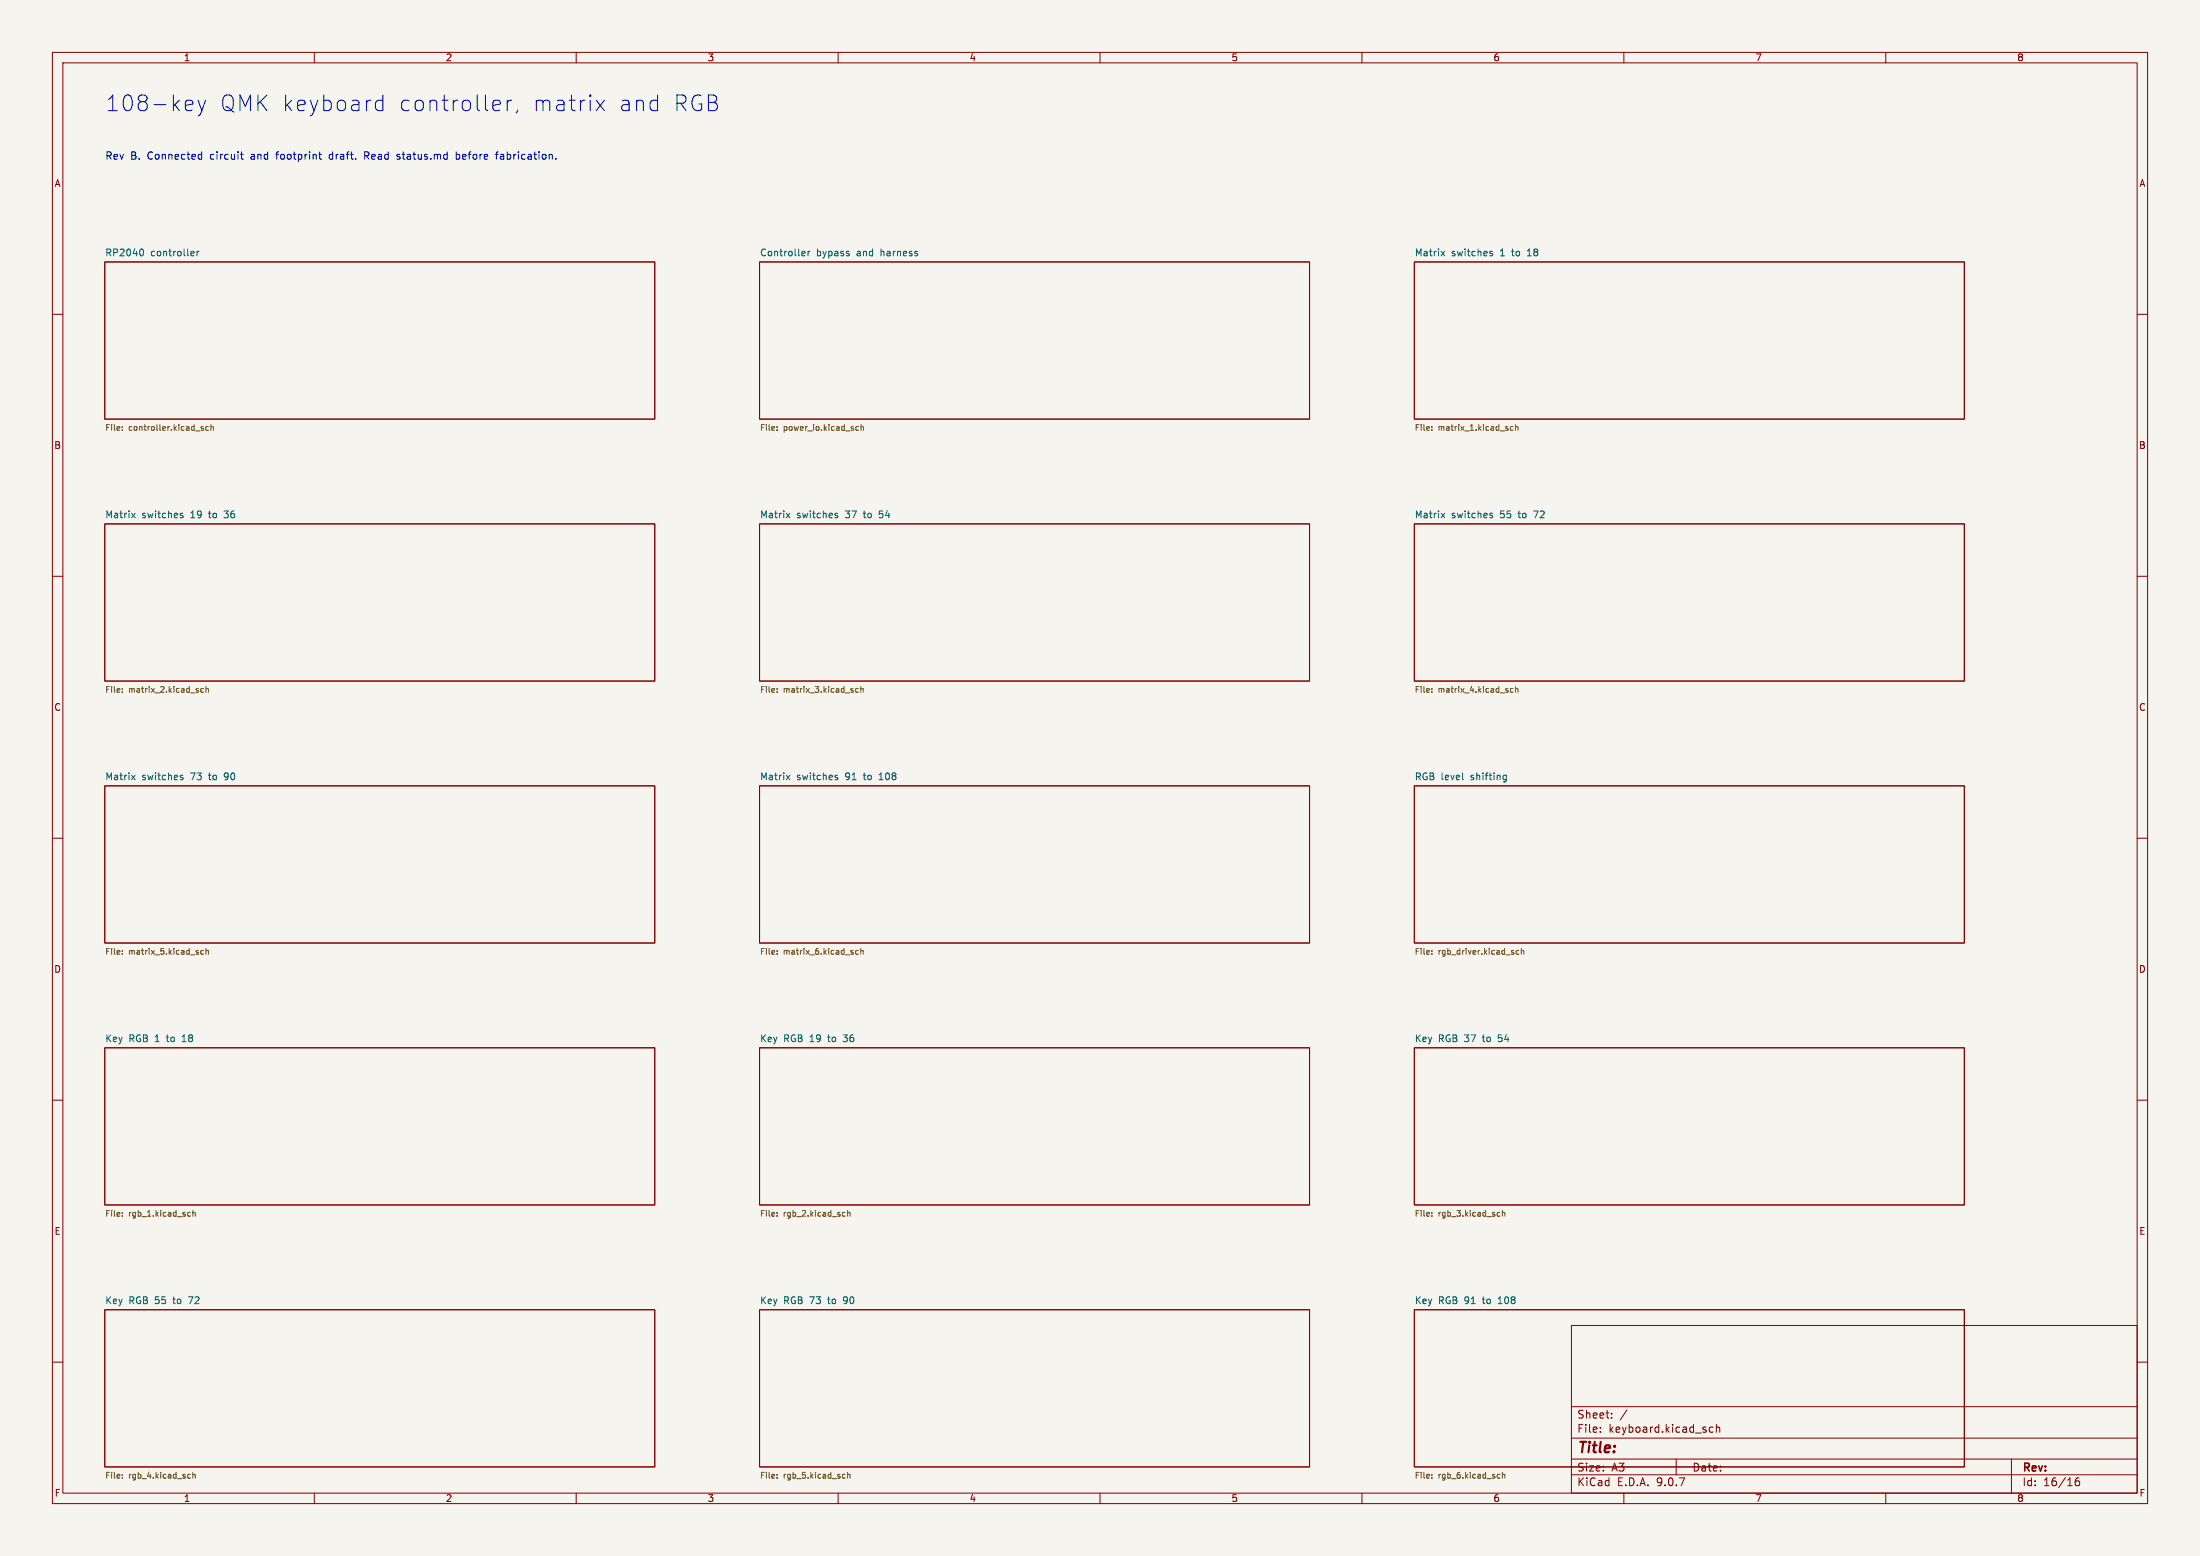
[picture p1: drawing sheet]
<svg xmlns="http://www.w3.org/2000/svg" width="420mm" height="297mm" viewBox="0 0 420 297" stroke-linecap="round" stroke-linejoin="round" font-family="sans-serif">
<path d="M0 0h420v297h-420z" fill="#f5f4ef" stroke="#f5f4ef" stroke-width=".19"/>
<g fill="none" stroke="#840000" stroke-width=".19">
<path d="M10 10h400v277h-400zM12 12h396v273h-396zM60 10v2M110 10v2M160 10v2M210 10v2M260 10v2M310 10v2M360 10v2M20 50h105v30h-105zM145 50h105v30h-105zM270 50h105v30h-105z"/>
<path d="M10 60h2M408 60h2M10 110h2M20 100h105v30h-105zM145 100h105v30h-105zM270 100h105v30h-105zM408 110h2M10 160h2M20 150h105v30h-105zM145 150h105v30h-105zM270 150h105v30h-105zM408 160h2"/>
<path d="M10 210h2M20 200h105v30h-105zM145 200h105v30h-105zM270 200h105v30h-105zM408 210h2M20 250h105v30h-105zM145 250h105v30h-105zM270 250h105v30h-105zM300 253h108v32h-108zM10 260h2M300 278.5h108M300 274.5h108"/>
<path d="M300 268.5h108M305.5 273.2v.2M305.5 272.5v.1M307.7 270.5v.2M307.7 269.8v.1M310.6 269.1l-1.3 1.9M320 278.5v3M327 272.5l-.4-.1-.3 .3 .1 .6h.6M327.7 272.5l.2-.1 .3 .1 .1 .9M327.7 271.9v1.5M384 278.5v6.5M408 260h2"/>
<path d="M60 285v2M110 285v2M160 285v2M210 285v2M260 285v2M300 281.5h108M310 285v2M360 285v2M396.9 282.1a.59 .59 0 0 0-.7 .6v.6l.1 .2 .4 .1 .2-.2 .1-.5-.1-.2h-.5l-.2 .2"/>
</g>
<g fill="none" stroke="#006464" stroke-width=".19">
<path d="M27.1 47.5a.81 .81 0 0 1 0 1.3M36.6 48h.4l.1 .3-.7 .1M37 48.8h-.4M37.6 48v.8M38 48l-.4 .2M153.3 48h.3l.1 .3-.6 .1M153.6 48.8h-.3M154.3 48v.8M154.6 48l-.3 .2M275.1 48l.7 .8M275.8 48l-.7 .8M284.5 48.3l.5 .3-.1 .2h-.4"/>
<path d="M284.5 48h.4M25.1 98l.7 .8M25.8 98l-.7 .8M34.5 98.3l.5 .3-.1 .2h-.4M34.5 98h.4M150.1 98l.7 .8M150.8 98l-.7 .8M159.5 98.3l.5 .3-.1 .2h-.4M159.5 98h.4M275.1 98l.7 .8M275.8 98l-.7 .8M284.5 98.3l.5 .3-.1 .2h-.4"/>
<path d="M284.5 98h.4M25.1 148l.7 .8M25.8 148l-.7 .8M34.5 148.3l.5 .3-.1 .2h-.4M34.5 148h.4M150.1 148l.7 .8M150.8 148l-.7 .8M159.5 148.3l.5 .3-.1 .2h-.4M159.5 148h.4M279.3 148.8h.1M287.1 148.8h.5M287.1 148h.5"/>
<path d="M287.6 148v1l-.3 .3-.3-.1"/>
</g>
<g fill="none" stroke="#725600" stroke-width=".19">
<path d="M23.3 81.5v.1M23.3 82v.1M38.5 81.8h.3l.1 .2-.4 .1M38.5 81.4l.3 .1M39.8 81.5l-.3-.1-.2 .2 .1 .5h.4M40.3 81.5h.4v.6M40.3 81v1.1M148.3 81.5v.1M148.3 82v.1M163.4 82l.5 .1M163.9 81.5h-.5M164.4 81.5h.4v.6"/>
<path d="M164.4 81v1.1M273.3 82v.1M273.3 81.5v.1M288.9 81.5l-.4-.1-.2 .2 .1 .5h.5M289.3 81.5h.4l.1 .6M289.3 81v1.1M23.3 132v.1M23.3 131.5v.1M38.9 131.5l-.4-.1-.2 .2 .1 .5h.5M39.3 131.5h.4l.1 .6M39.3 131v1.1M148.3 131.5v.1"/>
<path d="M148.3 132v.1M163.9 131.5l-.4-.1-.2 .2 .1 .5h.5M164.3 131.5h.4l.1 .6M164.3 131v1.1M273.3 131.5v.1M273.3 132v.1M288.9 131.5l-.4-.1-.2 .2 .1 .5h.5M289.3 131.5h.4l.1 .6M289.3 131v1.1M23.3 181.5v.1M23.3 182v.1M38.9 181.5l-.4-.1-.2 .2 .1 .5h.5"/>
<path d="M39.3 181v1.1M39.3 181.5h.4l.1 .6M148.3 181.5v.1M148.3 182v.1M163.9 181.5l-.4-.1-.2 .2 .1 .5h.5M164.3 181.5h.4l.1 .6M164.3 181v1.1M273.3 181.5v.1M273.3 182v.1M290 181.5l-.4-.1-.2 .2 .1 .5h.5M290.4 181.5h.4l.1 .6M290.4 181v1.1"/>
<path d="M23.3 231.5v.1M23.3 232v.1M36 231.4l.3 .1M36.3 232.1h-.3M36.8 231.5h.4l.1 .6M36.8 231v1.1M148.3 231.5v.1M148.3 232v.1M161 231.4l.3 .1M161.3 232.1h-.3M161.8 231v1.1M161.8 231.5h.4l.1 .6"/>
<path d="M273.3 231.5v.1M273.3 232v.1M286 231.4l.3 .1M286.3 232.1h-.3M286.8 231.5h.4l.1 .6M286.8 231v1.1M23.3 281.5v.1M23.3 282v.1M36 281.4l.3 .1M36.3 282.1h-.3M36.8 281.5h.4l.1 .6M36.8 281v1.1"/>
<path d="M148.3 282v.1M148.3 281.5v.1M161 281.4l.3 .1M161.3 282.1h-.3M161.8 281.5h.4l.1 .6M161.8 281v1.1M273.3 281.5v.1M273.3 282v.1M286 281.4l.3 .1M286.3 282.1h-.3M286.8 281.5h.4l.1 .6M286.8 281v1.1"/>
</g>
<g fill="none" stroke="#0000c2" stroke-width=".19">
<path d="M35.8 19.1l.9 .2 .1 .5-1.4 .3M37.8 19.1l.7 2M39.2 19.1l-.7 2M73.1 19.3l-.9-.2-.4 .3M73.1 18.1v3M94.5 19.1l.9 .2 .1 .5-1.4 .3M96.8 19.1v2M97.7 19.1a.77 .77 0 0 0-.9 .6M113.8 19.1l1.6 2M115.4 19.1l-1.6 2M125.2 19.1l.3 .2M125.5 18.1v3"/>
<path d="M36.7 21l-.9 .1M38.1 29.5h.4M38.5 29v1.4M38.5 30.3l-.4 .1M38.5 21.1l-.3 .7-.4 .3M45.9 29.5h.5M46.1 29v1.2l.3 .2M60.8 29.5h.6M61 29v1.2l.4 .2M63 29.5l-.2 .2 .2 .6M69.6 29.7h.6M70.2 29h-.6v1.4"/>
<path d="M71.8 20.8l.4 .3 .9-.1M75.8 30.3h.5M76.3 29.5h-.3l-.2 .2v.2l.5 .1M87.1 29.5h.4l.2 .1M87.1 29v1.4M87.7 30.3l-.2 .1-.4-.1M94.6 29.5h.5M95.1 29l-.3 .2v1.2M95.4 21l-.9 .1M98.8 21l-.3 .6M106.1 30.3v.1M125.5 21l-.3 .1"/>
</g>
<g font-size="4.2" fill="#0000c2">
<text x="20" y="21.5">108-key</text>
<text x="41.7" y="21.5">QMK keyboard</text>
<text x="75.6" y="21.5">controller,</text>
<text x="101" y="21.5">matrix</text>
<text x="117.3" y="21.5">and</text>
<text x="127.6" y="21.5">RGB</text>
</g>
<text font-size="2.8" fill="#840000" x="301" y="277.9">Title:</text>
<g font-size="2.1" fill="#840000">
<text x="301" y="273.7">File:</text>
<text x="301" y="271">Sheet:</text>
<text x="307.1" y="273.7">keyboard.kicad_sch</text>
<text x="301" y="281.1">Size:</text>
<text x="307.6" y="281.1">A3</text>
<text x="323" y="281.1">Date:</text>
<text x="386" y="281.3">Rev:</text>
<text x="301" y="283.9">KiCad</text>
<text x="308.7" y="283.9">E.D.A.</text>
<text x="316.3" y="283.9">9.0.7</text>
<text x="386" y="283.9">Id:</text>
<text x="390.1" y="283.9">16/16</text>
</g>
<g font-size="1.9" fill="#0000c2">
<text x="20" y="30.7">Rev</text>
<text x="24.9" y="30.7">B.</text>
<text x="28.2" y="30.7">Connected</text>
<text x="40.3" y="30.7">circuit</text>
<text x="48.2" y="30.7">and</text>
<text x="53.3" y="30.7">footprint</text>
<text x="63.5" y="30.7">draft.</text>
<text x="70.4" y="30.7">Read</text>
<text x="76.8" y="30.7">status.md</text>
<text x="88.3" y="30.7">before</text>
<text x="96.1" y="30.7">fabrication.</text>
</g>
<g font-size="1.8" fill="#840000">
<text x="35" y="11.9">1</text>
<text x="85" y="11.9">2</text>
<text x="135" y="11.9">3</text>
<text x="185" y="11.9">4</text>
<text x="235" y="11.9">5</text>
<text x="285" y="11.9">6</text>
<text x="335" y="11.9">7</text>
<text x="385" y="11.9">8</text>
<text x="10.3" y="35.9">A</text>
<text x="408.3" y="35.9">A</text>
<text x="10.3" y="85.9">B</text>
<text x="408.2" y="85.9">B</text>
<text x="10.3" y="135.9">C</text>
<text x="408.2" y="135.9">C</text>
<text x="10.3" y="185.9">D</text>
<text x="408.2" y="185.9">D</text>
<text x="10.3" y="235.9">E</text>
<text x="408.3" y="235.9">E</text>
<text x="10.3" y="285.9">F</text>
<text x="35" y="286.9">1</text>
<text x="85" y="286.9">2</text>
<text x="135" y="286.9">3</text>
<text x="185" y="286.9">4</text>
<text x="235" y="286.9">5</text>
<text x="285" y="286.9">6</text>
<text x="335" y="286.9">7</text>
<text x="385" y="286.9">8</text>
<text x="408.3" y="285.9">F</text>
</g>
<g font-size="1.8" fill="#006464">
<text x="20" y="49">RP2040</text>
<text x="28.7" y="49">controller</text>
<text x="145" y="49">Controller</text>
<text x="155.8" y="49">bypass</text>
<text x="163.7" y="49">and</text>
<text x="168.4" y="49">harness</text>
<text x="270" y="49">Matrix</text>
<text x="277.1" y="49">switches</text>
<text x="286.5" y="49">1</text>
<text x="288.9" y="49">to</text>
<text x="292" y="49">18</text>
<text x="20" y="99">Matrix</text>
<text x="27.1" y="99">switches</text>
<text x="36.5" y="99">19</text>
<text x="40.2" y="99">to</text>
<text x="43.3" y="99">36</text>
<text x="145" y="99">Matrix</text>
<text x="152.1" y="99">switches</text>
<text x="161.5" y="99">37</text>
<text x="165.2" y="99">to</text>
<text x="168.3" y="99">54</text>
<text x="270" y="99">Matrix</text>
<text x="277.1" y="99">switches</text>
<text x="286.5" y="99">55</text>
<text x="290.2" y="99">to</text>
<text x="293.3" y="99">72</text>
<text x="20" y="149">Matrix</text>
<text x="27.1" y="149">switches</text>
<text x="36.5" y="149">73</text>
<text x="40.2" y="149">to</text>
<text x="43.3" y="149">90</text>
<text x="145" y="149">Matrix</text>
<text x="152.1" y="149">switches</text>
<text x="161.5" y="149">91</text>
<text x="165.2" y="149">to</text>
<text x="168.3" y="149">108</text>
<text x="270" y="149">RGB level</text>
<text x="280.9" y="149">shifting</text>
<text x="20" y="199">Key</text>
<text x="24.6" y="199">RGB 1</text>
<text x="32.1" y="199">to</text>
<text x="35.2" y="199">18</text>
<text x="145" y="199">Key</text>
<text x="149.6" y="199">RGB 19</text>
<text x="158.3" y="199">to</text>
<text x="161.5" y="199">36</text>
<text x="270" y="199">Key</text>
<text x="274.6" y="199">RGB 37</text>
<text x="283.3" y="199">to</text>
<text x="286.5" y="199">54</text>
<text x="20" y="249">Key</text>
<text x="24.6" y="249">RGB 55</text>
<text x="33.3" y="249">to</text>
<text x="36.5" y="249">72</text>
<text x="145" y="249">Key</text>
<text x="149.6" y="249">RGB 73</text>
<text x="158.3" y="249">to</text>
<text x="161.5" y="249">90</text>
<text x="270" y="249">Key</text>
<text x="274.6" y="249">RGB 91</text>
<text x="283.3" y="249">to</text>
<text x="286.5" y="249">108</text>
</g>
<g font-size="1.5" fill="#725600">
<text x="20" y="82.6">File:</text>
<text x="24.6" y="82.6">controller.kicad_sch</text>
<text x="145" y="82.6">File:</text>
<text x="149.6" y="82.6">power_io.kicad_sch</text>
<text x="270" y="82.6">File:</text>
<text x="274.6" y="82.6">matrix_1.kicad_sch</text>
<text x="20" y="132.6">File:</text>
<text x="24.6" y="132.6">matrix_2.kicad_sch</text>
<text x="145" y="132.6">File:</text>
<text x="149.6" y="132.6">matrix_3.kicad_sch</text>
<text x="270" y="132.6">File:</text>
<text x="274.6" y="132.6">matrix_4.kicad_sch</text>
<text x="20" y="182.6">File:</text>
<text x="24.6" y="182.6">matrix_5.kicad_sch</text>
<text x="145" y="182.6">File:</text>
<text x="149.6" y="182.6">matrix_6.kicad_sch</text>
<text x="270" y="182.6">File:</text>
<text x="274.6" y="182.6">rgb_driver.kicad_sch</text>
<text x="20" y="232.6">File:</text>
<text x="24.6" y="232.6">rgb_1.kicad_sch</text>
<text x="145" y="232.6">File:</text>
<text x="149.6" y="232.6">rgb_2.kicad_sch</text>
<text x="270" y="232.6">File:</text>
<text x="274.6" y="232.6">rgb_3.kicad_sch</text>
<text x="20" y="282.6">File:</text>
<text x="24.6" y="282.6">rgb_4.kicad_sch</text>
<text x="145" y="282.6">File:</text>
<text x="149.6" y="282.6">rgb_5.kicad_sch</text>
<text x="270" y="282.6">File:</text>
<text x="274.6" y="282.6">rgb_6.kicad_sch</text>
</g>
</svg>
